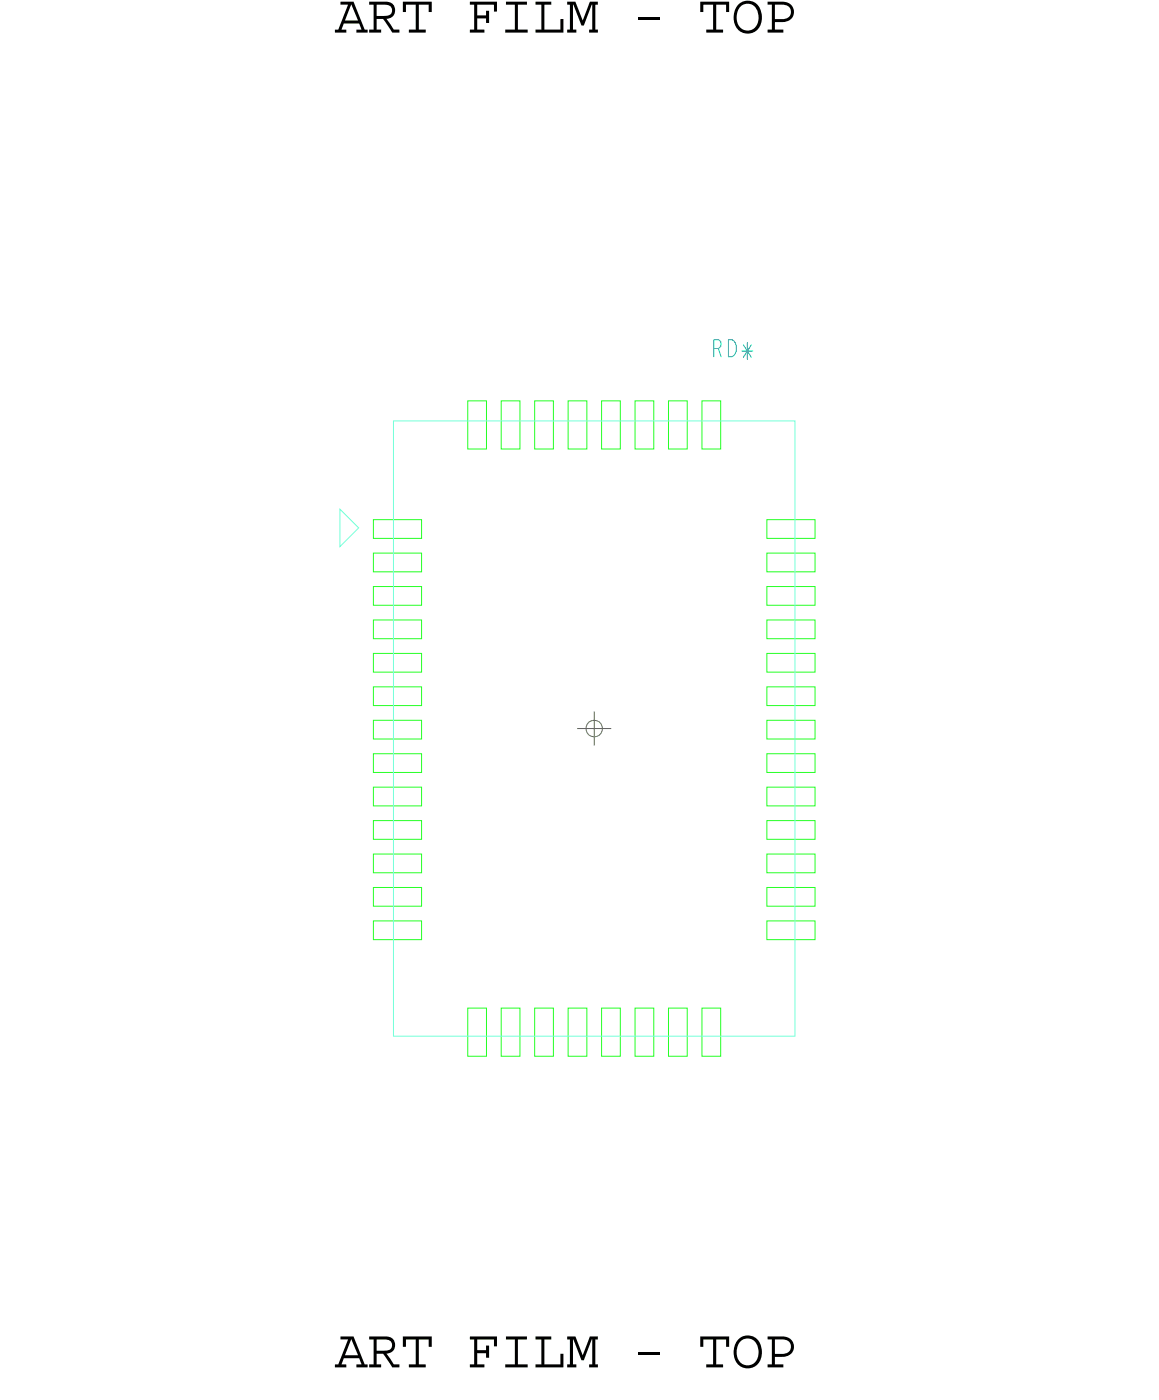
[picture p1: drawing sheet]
<svg xmlns="http://www.w3.org/2000/svg" width="43mm" height="52mm" viewBox="0 0 43 52" stroke-linecap="round" stroke-linejoin="round" font-family="sans-serif">
<!-- layer: Nets -->
<g fill="none" stroke="#26ff26" stroke-width=".04">
<path d="M13.9 19.4h1.8v.7h-1.8zM17.5 15h.7v1.8h-.7zM18.7 15h.7v1.8h-.7zM20 15h.7v1.8h-.7zM21.2 15h.7v1.8h-.7zM22.5 15h.7v1.8h-.7zM23.7 15h.7v1.8h-.7zM25 15h.7v1.8h-.7zM26.2 15h.7v1.8h-.7zM28.6 19.4h1.8v.7h-1.8zM13.9 23.2h1.8v.7h-1.8zM13.9 21.9h1.8v.7h-1.8z"/>
<path d="M13.9 20.7h1.8v.7h-1.8zM13.9 30.7h1.8v.7h-1.8zM13.9 29.4h1.8v.7h-1.8zM13.9 28.2h1.8v.7h-1.8zM13.9 26.9h1.8v.7h-1.8zM13.9 25.7h1.8v.7h-1.8zM13.9 24.4h1.8v.7h-1.8zM13.9 34.4h1.8v.7h-1.8zM13.9 33.2h1.8v.7h-1.8zM13.9 31.9h1.8v.7h-1.8zM17.5 37.7h.7v1.8h-.7zM18.7 37.7h.7v1.8h-.7z"/>
<path d="M20 37.7h.7v1.8h-.7zM21.2 37.7h.7v1.8h-.7zM22.5 37.7h.7v1.8h-.7zM23.7 37.7h.7v1.8h-.7zM25 37.7h.7v1.8h-.7zM26.2 37.7h.7v1.8h-.7zM28.6 20.7h1.8v.7h-1.8zM28.6 21.9h1.8v.7h-1.8zM28.6 23.2h1.8v.7h-1.8zM28.6 24.4h1.8v.7h-1.8zM28.6 25.7h1.8v.7h-1.8zM28.6 26.9h1.8v.7h-1.8z"/>
<path d="M28.6 28.2h1.8v.7h-1.8zM28.6 29.4h1.8v.7h-1.8zM28.6 30.7h1.8v.7h-1.8zM28.6 31.9h1.8v.7h-1.8zM28.6 33.2h1.8v.7h-1.8zM28.6 34.4h1.8v.7h-1.8z"/>
</g>
<!-- layer: Text -->
<path d="M26.7 13l.2-.1v-.2h-.2v.6M27.2 12.7a.32 .32 0 0 1 .3 .3 .32 .32 0 0 1-.3 .3z" fill="none" stroke="#0097b7" stroke-width=".04"/>
<!-- layer: Drawing Origin -->
<path d="M21.6 27.2h1.2M22 27l.2-.1 .2 .1 .1 .2-.1 .2-.2 .1-.2-.1-.1-.2zM22.2 26.6v1.3" fill="none" stroke="#638b3a" stroke-width=".04"/>
<!-- layer: All Others -->
<path d="M12.7 19l.7 .7-.7 .7zM14.7 15.7h15v23h-15z" fill="none" stroke="#75ffd9" stroke-width=".04"/>
<g font-size="2.1">
<text x="12.5" y="1.2">ART FILM - TOP</text>
<text x="12.5" y="51.1">ART FILM - TOP</text>
</g>
<text font-size=".6" fill="#0097b7" x="26.6" y="13.3">RD*</text>
</svg>
